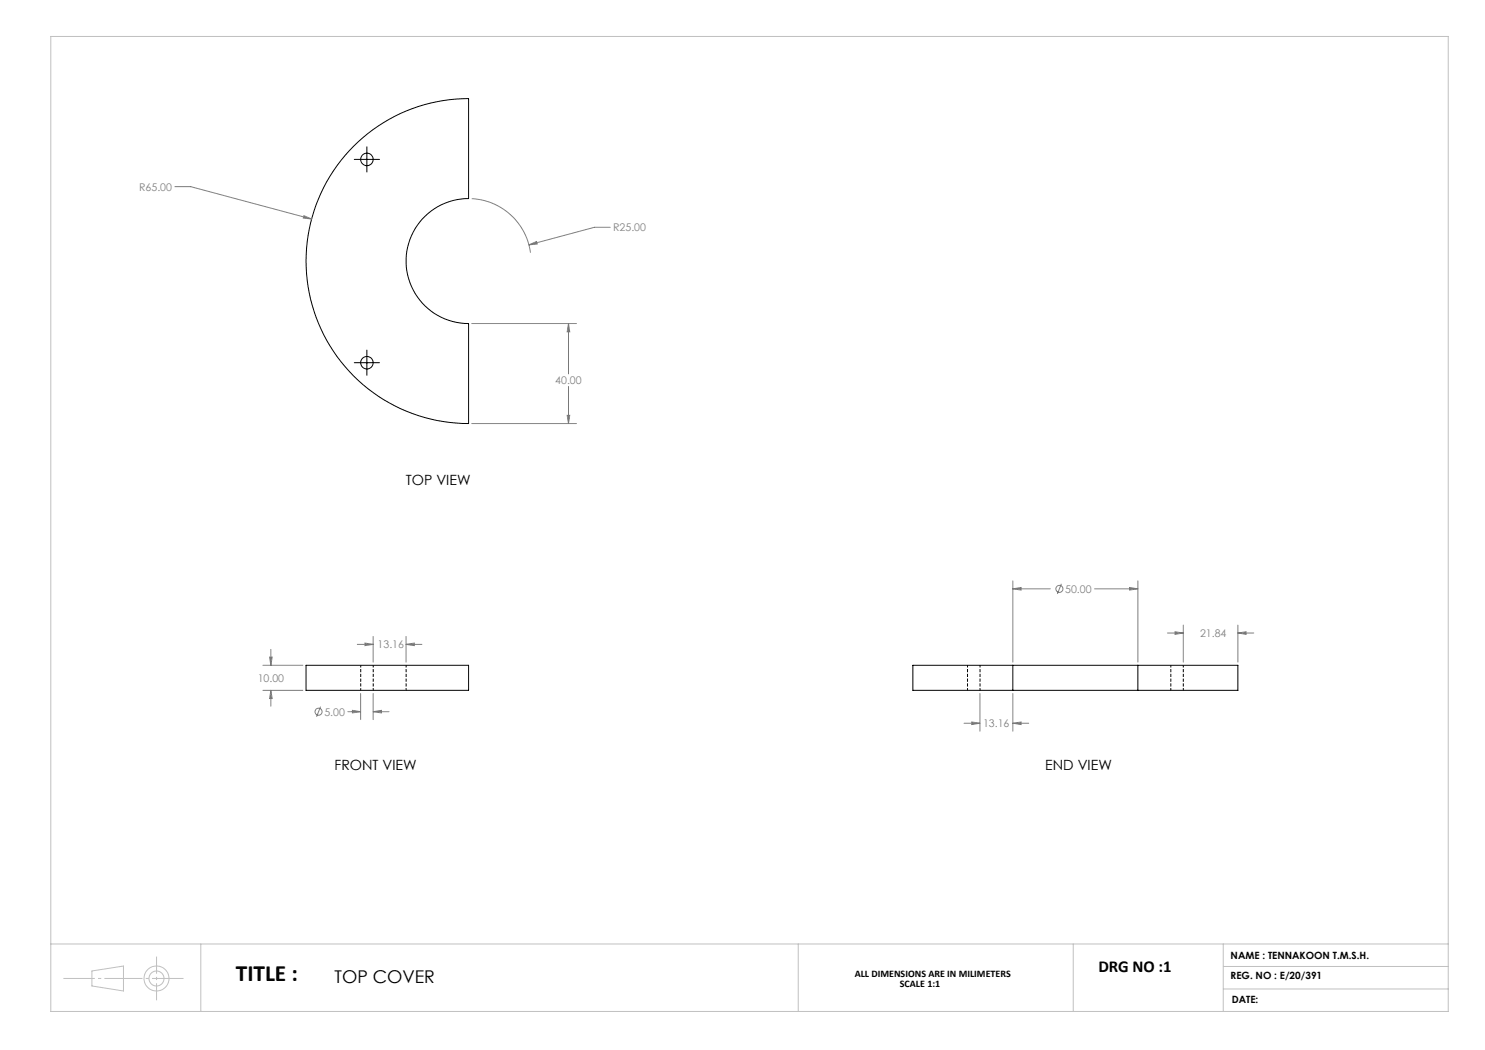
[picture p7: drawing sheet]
<svg xmlns="http://www.w3.org/2000/svg" width="594mm" height="420mm" viewBox="0 0 594 420" stroke-linecap="round" stroke-linejoin="round" font-family="sans-serif">
<path d="M144.3 266.1v10M149.3 276.1v-10M162.4 266.1v10M387 266.1v10M392 276.1v-10M468.3 266.1v10M473.3 276.1v-10" fill="none" stroke="#000" stroke-width=".4" stroke-dasharray="1.3 .6" stroke-dashoffset=".4" stroke-linecap="butt"/>
<g fill="none" stroke="#000" stroke-width=".4">
<path d="M141.5 58.5a64.9 64.9 0 0 1 45.9-19.1v40a25 25 0 0 0-25 25 25 25 0 0 0 25 25v40a65 65 0 0 1-60-40.1 65 65 0 0 1 14.1-70.8zM146.8 58.7v10.1M141.7 63.8h10.1M141.7 145.1h10.1M146.8 140v10.1M122.4 266.1h65v10h-65zM405.1 276.1h50.1M405.1 266.1h50.1M405.1 266.1h-39.9v10h39.9M405.1 266.1v10M455.2 266.1v10M455.2 266.1h40v10h-40"/>
<circle cx="146.8" cy="63.8" r="2.5"/>
<circle cx="146.8" cy="145.1" r="2.5"/>
</g>
<g fill="none" stroke="#808080" stroke-width=".4">
<path d="M70 74.7h6.3l48.3 12.9M188.7 79.5a25 25 0 0 1 23.5 21.6M121.6 86.3l3 1.3-3.3-.4zM211.6 97.9l3-1.3 .3 1zM244.1 90.9h-6.4l-26.1 7M188.7 129.4h41.9M227.4 129.4l.5 3.3h-1zM227.4 129.4v20.2M227.4 154.6v14.8M188.7 169.4h41.9M226.9 166.1h1l-.5 3.3zM405.1 235.5l3.3-.5v1z"/>
<path d="M405.1 232.4v32.4M405.1 235.5h15M424.6 233.5l-1.7 4.1M437.8 235.5h17.4M451.8 235l3.4 .5-3.4 .5zM455.2 232.4v32.4M108.3 259.8v6.3M142.9 257.8h6.4M146 257.2l3.3 .6-3.3 .5zM149.3 254.6v10.2M162.4 257.8l3.3-.6v1.1zM162.4 254.6v10.2"/>
<path d="M162.4 257.8h6.4M467 253.2h6.3M470 252.7l3.3 .5-3.3 .5zM473.3 250v14.8M495.2 253.2l3.2-.5v1zM495.2 250v14.8M495.2 253.2h6.3M105.2 266.1h15.9M105.2 276.1h15.9M107.8 262.8h1.1l-.6 3.3zM108.3 276.1l.6 3.3h-1.1zM108.3 276.1v6.4"/>
<path d="M144.3 277.4v10.4M149.3 277.4v10.4M392 277.4v15.1M405.1 277.4v15.1M128.2 282.7l-1.6 4M139.1 284.7h5.2M141 284.1l3.3 .6-3.3 .5zM149.3 284.7l3.3-.6v1.1zM149.3 284.7h6.3M385.6 289.3h6.4M388.7 288.8l3.3 .5-3.3 .5zM405.1 289.3l3.3-.5v1z"/>
<path d="M405.1 289.3h6.4"/>
<circle cx="423.8" cy="235.6" r="1.41"/>
<circle cx="127.4" cy="284.7" r="1.41"/>
</g>
<g fill="none" stroke="#c0c0c0" stroke-width=".4">
<path d="M20.3 14.6h559v390h-559zM20.3 377.6h559M80.3 377.6v27M319.3 377.6v27M429.3 377.6v27M489.3 377.6v27M36.8 388.4l12.6-2v10l-12.6-2zM489.3 386.6h90M489.3 395.6h90"/>
<circle cx="62.6" cy="391.4" r="5"/>
<circle cx="62.6" cy="391.4" r="3"/>
</g>
<path d="M25.3 391.4h48.1" fill="none" stroke="#c0c0c0" stroke-width=".4" stroke-dasharray="15.2 1.3 1.3 1.3" stroke-dashoffset="2.6" stroke-linecap="butt"/>
<path d="M62.6 382.6v17.5" fill="none" stroke="#c0c0c0" stroke-width=".4" stroke-dasharray="15.2 1.3 1.3 1.3" stroke-dashoffset="8.4" stroke-linecap="butt"/>
<path d="M141 284.1l3.3 .6-3.3 .5zM149.3 284.7l3.3-.6v1.1zM107.8 262.8h1.1l-.6 3.3zM108.3 276.1l.6 3.3h-1.1zM146 257.2l3.3 .6-3.3 .5zM162.4 257.8l3.3-.6v1.1zM121.6 86.3l-.3 .9 3.3 .4zM211.6 97.9l3.3-.3-.3-1zM226.9 166.1h1l-.5 3.3zM227.4 129.4l.5 3.3h-1zM405.1 235.5l3.3-.5v1zM451.8 235l3.4 .5-3.4 .5zM388.7 288.8l3.3 .5-3.3 .5zM405.1 289.3l3.3-.5v1zM470 252.7l3.3 .5-3.3 .5zM495.2 253.2l3.2-.5v1z" fill="#808080"/>
<text font-size="9.3" x="94.3" y="392.4">TITLE :</text>
<text font-size="7.1" x="133.8" y="393.2">TOP COVER</text>
<text font-size="6.7" x="439.3" y="388.9">DRG NO :1</text>
<g font-size="5.6">
<text x="162.3" y="194">TOP VIEW</text>
<text x="133.8" y="308.1">FRONT VIEW</text>
<text x="418.1" y="308.1">END VIEW</text>
</g>
<g font-size="4.2" fill="#808080">
<text x="55.7" y="76.2">R65.00</text>
<text x="245.3" y="92.5">R25.00</text>
<text x="222.1" y="153.6">40.00</text>
<text x="426.1" y="237.1">50.00</text>
<text x="480" y="254.8">21.84</text>
<text x="151.1" y="259.3">13.16</text>
<text x="103.1" y="272.8">10.00</text>
<text x="129.8" y="286.2">5.00</text>
<text x="393.2" y="290.9">13.16</text>
</g>
<g font-size="4">
<text x="492.3" y="383.5">NAME : TENNAKOON T.M.S.H.</text>
<text x="341.9" y="390.9">ALL DIMENSIONS ARE IN MILIMETERS</text>
<text x="360" y="395">SCALE 1:1</text>
<text x="492.3" y="391.8">REG. NO : E/20/391</text>
<text x="492.7" y="401">DATE:</text>
</g>
</svg>
